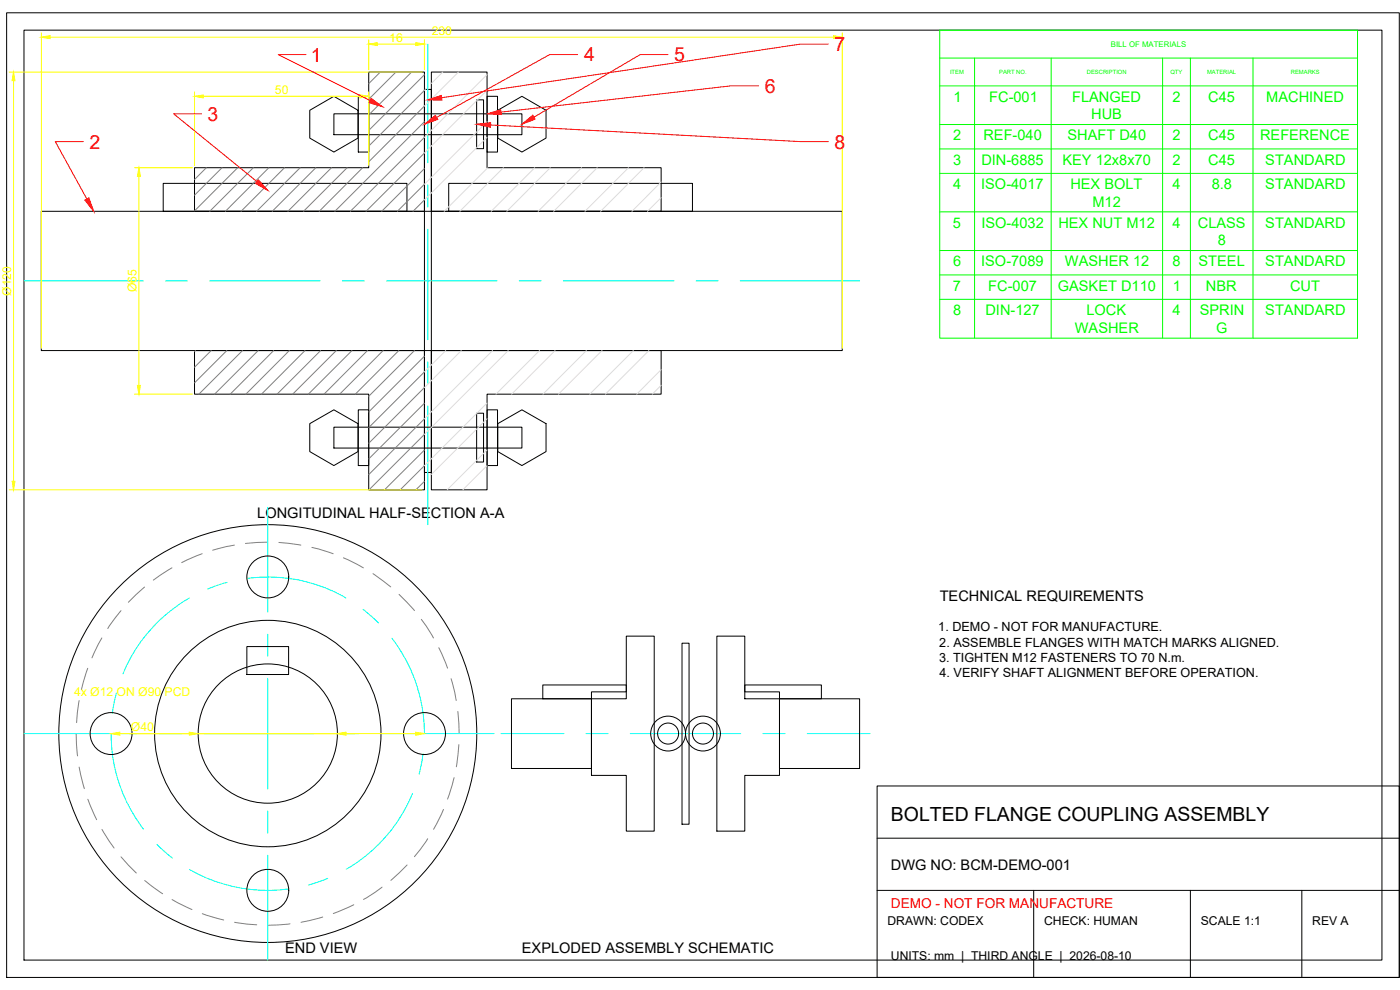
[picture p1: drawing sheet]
<svg xmlns="http://www.w3.org/2000/svg" width="420mm" height="297mm" viewBox="0 0 420 297" stroke-linecap="round" stroke-linejoin="round" font-family="sans-serif">
<!-- layer: DEMO-BORDER -->
<path d="M2 3.8h417.9v289.5h-417.9zM7.2 9h407.5v279.1h-407.5zM263.2 235.8h156.7v57.5h-156.7zM263.2 251.5h156.7M263.2 267.2h156.7M310.2 267.2v26.1M357.3 267.2v26.1M390.7 267.2v26.1" fill="none" stroke="#000" stroke-width=".3"/>
<!-- layer: DEMO-OBJECT -->
<g fill="none" stroke="#000" stroke-width=".3">
<path d="M93 33.1l7.2-4.2 7.2 4.2v8.3l-7.2 4.2-7.2-4.2zM100.2 34.1h56.4v6.3h-56.4zM107.5 28.9h3.2v16.7h-3.2zM127.4 26.8h2.1v36.6h-2.1zM129.5 21.6h16.7v28.7h52.2v13.1h-68.9zM143 30h2.1v14.6h-2.1zM146.2 28.9h3.1v16.7h-3.1zM149.4 33.1l7.2-4.2 7.3 4.2v8.3l-7.3 4.2-7.2-4.2zM49 55h73.1v8.4h-73.1zM58.4 50.3h52.3v-28.7h16.7v41.8h-69zM134.7 55h73.1v8.4h-73.1zM12.4 63.4h115v41.8h-115z"/>
<path d="M129.5 63.4h123.3v41.8h-123.3zM58.4 105.2h69v41.8h-16.7v-28.7h-52.3zM127.4 105.2h2.1v36.6h-2.1zM129.5 105.2h68.9v13.1h-52.2v28.7h-16.7zM93 127.1l7.2-4.1 7.2 4.1v8.4l-7.2 4.2-7.2-4.2zM100.2 128.2h56.4v6.2h-56.4zM107.5 123h3.2v16.7h-3.2zM143 124h2.1v14.6h-2.1zM146.2 123h3.1v16.7h-3.1zM149.4 127.1l7.2-4.1 7.3 4.1v8.4l-7.3 4.2-7.2-4.2zM74.1 194h12.5v8.4h-12.5zM188 190.9h8.3v58.5h-8.3v-16.8h-10.5v-25h10.5z"/>
<path d="M204.7 193h2.1v54.3h-2.1zM215.1 190.9h8.4v16.7h10.4v25h-10.4v16.8h-8.4zM153.5 209.7h24v20.9h-24zM162.9 205.5h25.1v4.2h-25.1zM223.5 205.5h23v4.2h-23zM233.9 209.7h24.1v20.9h-24.1z"/>
<circle cx="80.4" cy="173.1" r="6.3"/>
<circle cx="33.3" cy="220.1" r="6.3"/>
<circle cx="80.4" cy="220.1" r="34"/>
<circle cx="80.4" cy="220.1" r="20.9"/>
<circle cx="80.4" cy="220.1" r="62.7"/>
<circle cx="127.4" cy="220.1" r="6.3"/>
<circle cx="200.5" cy="220.1" r="5.2"/>
<circle cx="200.5" cy="220.1" r="3.2"/>
<circle cx="211" cy="220.1" r="5.2"/>
<circle cx="211" cy="220.1" r="3.2"/>
<circle cx="80.4" cy="267.1" r="6.3"/>
</g>
<!-- layer: DEMO-CENTER -->
<g fill="none" stroke="#0ff" stroke-width=".3">
<path d="M128.4 13.2v35.6M128.4 55.5v6.6M128.4 68.7v33.2M7.2 84.3h35.8M49.7 84.3h6.6M62.9 84.3h33.2M102.7 84.3h6.6M116 84.3h33.2M155.8 84.3h6.6M169.1 84.3h33.2M208.9 84.3h6.6M222.2 84.3h35.8"/>
<path d="M128.4 108.6v6.6M128.4 121.8v35.6M80.3 152.2v31.4M56.8 179.4a47 47 0 0 0-19.9 22.8M68.2 174.7l-5.8 2M74.2 173.6a46 46 0 0 1 29.6 5.8M80.3 190.3v6.6M109 182.8l4.6 4.1M117.6 191.5a47 47 0 0 1 9.8 28.6M34.9 208l-1.2 6M80.3 203.5v33.2M7.2 220.1h34"/>
<path d="M33.4 220.2a47 47 0 0 0 9.7 28.6M47.9 220.1h6.6M61.1 220.1h33.2M101 220.1h6.6M114.2 220.1h34.1M123.8 238.1a46.8 46.8 0 0 1-19.9 22.7M127 226.2l-1.2 6.1M150.4 220.1h18.8M175.9 220.1h6.6M189.1 220.1h33.2M229 220.1h6.6M242.2 220.1h18.9"/>
<path d="M47.1 253.4l4.6 4.1M80.3 243.4v6.6M80.3 256.6v31.5M56.9 260.9a47.3 47.3 0 0 0 29.6 5.8M98.4 263.6l-5.9 1.9"/>
</g>
<!-- layer: DEMO-HIDDEN -->
<g fill="none" stroke="#808080" stroke-width=".3">
<path d="M43.4 176.1l-4.9 4.6M51.6 170.4l-5.6 3.7M60.7 166.1l-6.2 2.7M70.4 163.6l-6.6 1.5M80.3 162.7l-6.6 .4M83.7 162.8l6.6 .8M93.6 164.2l6.4 1.9M103.1 167.4l6 3M111.9 172.1l5.4 4M119.8 178.3l4.6 4.9M30.6 191.4l-3 6M36.3 183.2l-4 5.4"/>
<path d="M126.4 185.8l3.7 5.6M131.7 194.3l2.6 6.2M23.7 210.2l-.7 6.6M26.3 200.5l-1.9 6.4M135.4 203.7l1.5 6.5M137.4 213.5l.4 6.6M22.9 220.2l.4 6.6M23.7 230.2l1.6 6.4M26.4 239.8l2.6 6.1M136.3 233.3l-2 6.5M137.7 223.4l-.8 6.7M30.6 248.9l3.6 5.6"/>
<path d="M36.3 257.1l4.6 4.8M122.2 259.5l-4.9 4.6M128.4 251.7l-4 5.3M133.1 242.9l-3 5.9M43.4 264.2l5.4 4M51.6 269.9l6 3M60.7 274.1l6.4 1.9M70.4 276.7l6.6 .8M87 277.2l-6.6 .4M96.9 275.2l-6.6 1.5M106.2 271.5l-6.2 2.6M114.7 266.2l-5.6 3.7"/>
</g>
<!-- layer: DEMO-HATCH-A -->
<g fill="none" stroke="#808080" stroke-width=".3">
<path d="M114.1 21.6l-3.4 3.5M118.8 21.6l-8.1 8.2M123.5 21.6l-12.8 12.9M127.4 22.4l-16.7 16.7M127.4 27.1l-16.7 16.7M127.4 31.8l-16.7 16.7M127.4 36.5l-26.9 26.9M61.9 50.3l-3.5 3.6M66.6 50.3l-8.2 8.3M71.3 50.3l-12.9 13M76 50.3l-13.1 13.1M80.7 50.3l-13.1 13.1"/>
<path d="M85.4 50.3l-13.1 13.1M90.1 50.3l-13.1 13.1M94.8 50.3l-13.1 13.1M99.5 50.3l-13.1 13.1M104.2 50.3l-13.1 13.1M108.8 50.3l-13 13.1M127.4 41.2l-22.2 22.2M127.4 45.9l-17.5 17.5M127.4 50.6l-12.8 12.8M127.4 55.3l-8.1 8.1M127.4 60l-3.4 3.4M58.7 105.2l-.3 .3"/>
<path d="M63.4 105.2l-5 5M68.1 105.2l-9.7 9.7M72.8 105.2l-13.1 13.1M77.5 105.2l-13.1 13.1M82.1 105.2l-13 13.1M86.8 105.2l-13 13.1M91.5 105.2l-13 13.1M96.2 105.2l-13.1 13.1M100.9 105.2l-13.1 13.1M105.6 105.2l-13.1 13.1M110.3 105.2l-13.1 13.1M115 105.2l-13.1 13.1"/>
<path d="M119.7 105.2l-13.1 13.1M124.4 105.2l-13.7 13.7M127.4 106.9l-16.7 16.7M127.4 111.6l-16.7 16.7M127.4 116.3l-16.7 16.7M127.4 121l-16.7 16.7M127.4 125.7l-16.7 16.7M127.4 130.3l-16.7 16.7M127.4 135l-12 12M127.4 139.7l-7.3 7.3M127.4 144.4l-2.6 2.6"/>
</g>
<!-- layer: DEMO-HATCH-B -->
<g fill="none" stroke="#dcdcdc" stroke-width=".3">
<path d="M127.7 26.8l-.3 .3M132.9 21.6l-3.4 3.4M137.6 21.6l-10.2 10.2M146.2 22.4l-18.8 18.8M146.2 36.5l-18.8 18.8M146.2 27.1l-18.8 18.8M146.2 41.2l-18.8 18.8M146.4 50.3l-13.1 13.1M151.1 50.3l-13.1 13.1M160.5 50.3l-13.1 13.1M165.1 50.3l-13 13.1M174.5 50.3l-13 13.1"/>
<path d="M179.2 50.3l-13 13.1M188.6 50.3l-13 13.1M193.3 50.3l-13 13.1M198.4 54.6l-8.7 8.8M198.4 59.3l-4.1 4.1M133.8 105.2l-6.4 6.4M138.4 105.2l-11 11.1M147.8 105.2l-20.4 20.5M152.5 105.2l-25.1 25.1M161.9 105.2l-13.1 13.1M166.6 105.2l-13.1 13.1M176 105.2l-13.1 13.1"/>
<path d="M180.7 105.2l-13.1 13.1M190.1 105.2l-13.1 13.1M194.7 105.2l-13 13.1M198.4 110.9l-7.3 7.4M198.4 115.6l-2.7 2.7M146.2 120.9l-18.8 18.8M146.2 135l-12 12M146.2 125.6l-16.7 16.8M146.2 139.7l-7.3 7.3"/>
</g>
<!-- layer: DEMO-DIM -->
<g fill="none" stroke="#ff0" stroke-width=".3">
<path d="M12.4 9.8v94.7M15 11.2h235.1M110.7 11.9v9M113.2 13.2h11.6M127.4 11.9v9M252.8 9.8v94.7M2.8 21.6h123.9M4.1 24.2v120.2M58.4 27.6v22.1M61 28.9h47M110.7 27.6v22.1M40.4 50.3h17.3"/>
<path d="M41.7 52.9v62.7M40.4 118.3h17.3M2.8 147h123.9M35.9 220.1h88.9"/>
</g>
<g fill="#ff0" stroke="#ff0" stroke-width=".3">
<path d="M12.4 11.2l2.6-.5v.9z"/>
<path d="M250.1 10.7l2.7 .5-2.7 .4z"/>
<path d="M3.6 144.4h.9l-.4 2.6z"/>
<path d="M4.1 21.6l.4 2.6h-.9z"/>
<path d="M41.2 115.6h.9l-.4 2.7z"/>
<path d="M41.7 50.3l.4 2.6h-.9z"/>
<path d="M58.4 28.9l2.6-.4v.9z"/>
<path d="M108 28.5l2.7 .4-2.7 .5z"/>
<path d="M110.7 13.2l2.5-.4v.9z"/>
<path d="M124.8 12.8l2.6 .4-2.6 .5z"/>
<path d="M101.3 220.1l2.5-.4v.9z"/>
<path d="M56.8 219.7l2.6 .4-2.6 .5z"/>
<path d="M124.8 219.7l2.6 .4-2.6 .5z"/>
<path d="M33.3 220.1l2.6-.4v.9z"/>
</g>
<!-- layer: DEMO-CALLOUT -->
<g fill="#f00" stroke="#f00" stroke-width=".3">
<path d="M111.4 29.5l3.4 2.5-4-1.2z"/>
<path d="M25.5 60.1l1.2-.7 1.4 4z"/>
<path d="M77.6 54l2.7 3.1-3.6-2.1z"/>
<path d="M127.4 37.3l3.3-2.7 .7 1.2z"/>
<path d="M156.6 37.3l3.3-2.7 .7 1.2z"/>
<path d="M146.2 34.1l4-1.1 .2 1.4z"/>
<path d="M128.4 30l4.1-1.4 .1 1.4z"/>
<path d="M143 37.3l4.2-.5v1.4z"/>
</g>
<path d="M91.8 16.4h-8.3l27.6 13.8M173.4 16.4h-8.4l-34 18.8M200.5 16.4h-8.3l-32 18.8M248.6 13.2h-8.4l-107.7 16.1M60.5 34.1h-8.4l25 20.4M147.2 37.5l93 5h8.4M227.7 25.8h-8.4l-69 7.8M25 42.5h-8.4l9.5 17.2" fill="none" stroke="#f00" stroke-width=".3"/>
<!-- layer: DEMO-BOM -->
<g fill="none" stroke="#0f0" stroke-width=".3">
<path d="M282 9h125.4v92.5h-125.4zM282 17.4h125.4M292.5 17.4v84.1M315.5 17.4v84.1M348.9 17.4v84.1M357.3 17.4v84.1M376 17.4v84.1M282 25.8h125.4M282 37.4h125.4M282 44.7h125.4M282 52h125.4M282 63.6h125.4"/>
<path d="M282 75.2h125.4M282 82.5h125.4M282 89.8h125.4"/>
</g>
<g font-size="5.8" fill="#f00">
<text x="250.4" y="15.3">7</text>
<text x="93.3" y="18.5">1</text>
<text x="175.3" y="18.4">4</text>
<text x="202.4" y="18.4">5</text>
<text x="229.5" y="27.8">6</text>
<text x="62.3" y="36.2">3</text>
<text x="26.9" y="44.6">2</text>
<text x="250.4" y="44.6">8</text>
</g>
<text font-size="5.8" x="267.4" y="246.2">BOLTED FLANGE COUPLING ASSEMBLY</text>
<g font-size="4.4" fill="#0f0">
<text x="286.2" y="30.5">1</text>
<text x="296.9" y="30.6">FC-001</text>
<text x="321.8" y="30.6">FLANGED</text>
<text x="327.5" y="35.8">HUB</text>
<text x="351.9" y="30.5">2</text>
<text x="362.6" y="30.6">C45</text>
<text x="380" y="30.6">MACHINED</text>
<text x="286.1" y="42.1">2</text>
<text x="295.1" y="42.1">REF-040</text>
<text x="320.4" y="42.1">SHAFT D40</text>
<text x="351.9" y="42.1">2</text>
<text x="362.6" y="42.1">C45</text>
<text x="378.2" y="42.1">REFERENCE</text>
<text x="286" y="49.4">3</text>
<text x="294.5" y="49.4">DIN-6885</text>
<text x="318.9" y="49.4">KEY 12x8x70</text>
<text x="351.9" y="49.4">2</text>
<text x="362.6" y="49.4">C45</text>
<text x="379.7" y="49.4">STANDARD</text>
<text x="286.1" y="56.7">4</text>
<text x="294.5" y="56.8">ISO-4017</text>
<text x="321.2" y="56.8">HEX BOLT</text>
<text x="351.9" y="56.7">4</text>
<text x="363.6" y="56.7">8.8</text>
<text x="379.7" y="56.8">STANDARD</text>
<text x="327.9" y="62">M12</text>
<text x="286" y="68.3">5</text>
<text x="294.5" y="68.3">ISO-4032</text>
<text x="317.6" y="68.3">HEX NUT M12</text>
<text x="351.9" y="68.3">4</text>
<text x="359.5" y="68.3">CLASS</text>
<text x="379.7" y="68.3">STANDARD</text>
<text x="365.5" y="73.6">8</text>
<text x="286" y="79.9">6</text>
<text x="294.5" y="80">ISO-7089</text>
<text x="319.6" y="80">WASHER 12</text>
<text x="351.9" y="79.9">8</text>
<text x="359.7" y="80">STEEL</text>
<text x="379.7" y="80">STANDARD</text>
<text x="286" y="87.2">7</text>
<text x="296.6" y="87.2">FC-007</text>
<text x="317.5" y="87.2">GASKET D110</text>
<text x="352" y="87.2">1</text>
<text x="361.9" y="87.2">NBR</text>
<text x="387.2" y="87.2">CUT</text>
<text x="286" y="94.5">8</text>
<text x="295.7" y="94.5">DIN-127</text>
<text x="326.1" y="94.6">LOCK</text>
<text x="351.9" y="94.5">4</text>
<text x="360" y="94.6">SPRIN</text>
<text x="379.7" y="94.6">STANDARD</text>
<text x="322.6" y="99.9">WASHER</text>
<text x="365" y="99.9">G</text>
</g>
<g font-size="4.4">
<text x="77.2" y="155.3">LONGITUDINAL HALF-SECTION A-A</text>
<text x="282" y="180.4">TECHNICAL REQUIREMENTS</text>
<text x="267.4" y="260.9">DWG NO: BCM-DEMO-001</text>
<text x="85.6" y="285.9">END VIEW</text>
<text x="156.6" y="285.9">EXPLODED ASSEMBLY SCHEMATIC</text>
</g>
<text font-size="4.1" fill="#f00" x="267.4" y="272.4">DEMO - NOT FOR MANUFACTURE</text>
<g font-size="3.8">
<text x="281.6" y="189.5">1. DEMO - NOT FOR MANUFACTURE.</text>
<text x="281.9" y="194">2. ASSEMBLE FLANGES WITH MATCH MARKS ALIGNED.</text>
<text x="281.9" y="198.6">3. TIGHTEN M12 FASTENERS TO 70 N.m.</text>
<text x="282" y="203.2">4. VERIFY SHAFT ALIGNMENT BEFORE OPERATION.</text>
</g>
<g font-size="3.6" fill="#ff0">
<text x="129.6" y="10.4">230</text>
<text x="116.8" y="12.6">16</text>
<text x="82.5" y="28.2">50</text>
<text x="3.3" y="88.8" transform="rotate(-90 3.3 88.8)">Ø120</text>
<text x="40.9" y="87.7" transform="rotate(-90 40.9 87.7)">Ø65</text>
<text x="22.2" y="208.9">4x Ø12 ON Ø90 PCD</text>
<text x="39.3" y="219.4">Ø40</text>
</g>
<g font-size="3.6">
<text x="266.4" y="277.6">DRAWN: CODEX</text>
<text x="313.4" y="277.6">CHECK: HUMAN</text>
<text x="360.4" y="277.6">SCALE 1:1</text>
<text x="393.8" y="277.6">REV A</text>
<text x="267.4" y="288.1">UNITS: mm | THIRD ANGLE | 2026-08-10</text>
</g>
<text font-size="2.3" fill="#0f0" x="333.4" y="14.1">BILL OF MATERIALS</text>
<g font-size="1.8" fill="#0f0">
<text x="285.1" y="22.2">ITEM</text>
<text x="299.8" y="22.2">PART NO.</text>
<text x="326.2" y="22.2">DESCRIPTION</text>
<text x="351.2" y="22.2">QTY</text>
<text x="362.2" y="22.2">MATERIAL</text>
<text x="387.4" y="22.2">REMARKS</text>
</g>
</svg>
